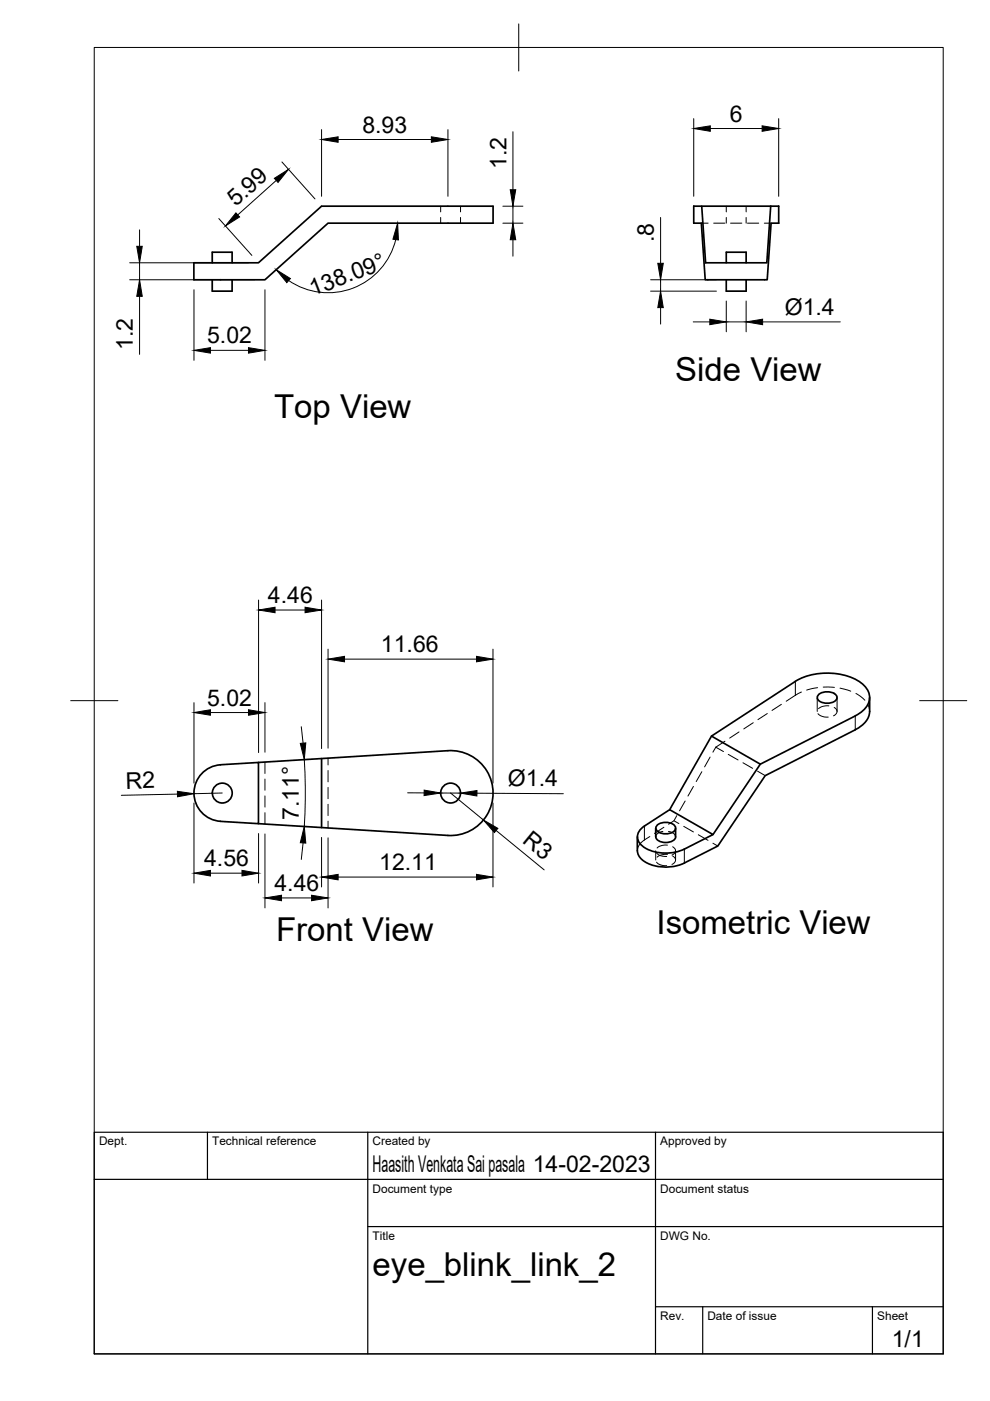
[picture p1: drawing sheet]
<svg xmlns="http://www.w3.org/2000/svg" width="210mm" height="297mm" viewBox="0 0 210 297" stroke-linecap="round" stroke-linejoin="round" font-family="sans-serif">
<!-- layer: Visible -->
<g fill="none" stroke="#000" stroke-width=".36">
<path d="M41.1 55.7h13.7l13.4-12h36.3v3.6h-34.9l-13.4 12h-15.1zM45 59.3v2.4h4.2v-2.4M45 55.7v-2.2h4.2v2.2M147.1 43.7v3.6h1.6l.8 12h13.2l.8-12h1.6v-3.6h-16.3M147.1 43.7h.1M147.1 43.7h1.7l.8 12h13l.8-12M154 59.3v2.4h4.2v-2.4M154 55.7v-2.2h4.2v2.2M150.9 156.1l10.3 5.9M168.6 144.5a13.6 13.6 0 0 1 14.2 .4 3.5 3.5 0 0 1 .1 5.8l-1.6 1.1M168.6 144.5l-17.7 11.6-8.9 15.6M173.5 147.3a2.77 2.77 0 0 1 4 .4 1.72 1.72 0 0 1-2.1 1.4 1.72 1.72 0 0 1-2.1-1.4z"/>
<path d="M181.3 151.8l-20.1 10.2M184.4 147.9v2.9a4.8 4.8 0 0 1-3.1 3.9l-19.1 9.8-10 14.9-7.1 3.6M42.8 164a6 6 0 0 1 4-1.8l8-.5v12.9l-8-.5a6 6 0 0 1-5.3-3.7 6 6 0 0 1 1.3-6.4zM54.8 161.7l40.2-2.5a9 9 0 0 1 9.5 8.9 9 9 0 0 1-9.5 9l-40.2-2.5M68.2 160.8v14.7M135.1 177.4v3M139 175.6v1.8a1.86 1.86 0 0 0 2.1 1.2 1.86 1.86 0 0 0 2.2-1.2M139.3 175a2.77 2.77 0 0 1 3.9 .4 1.72 1.72 0 0 1-2.1 1.4 1.72 1.72 0 0 1-2-1.4zM143.2 175.6v1.8M161.2 162l-10 14.9M135.1 180.4a3.5 3.5 0 0 0 2.7 2.9 9.7 9.7 0 0 0 7.3-.3M145.1 180a9.1 9.1 0 0 1-8.9-.6 2.44 2.44 0 0 1 .5-4.3l5.3-3.4 9.2 5.2-6.1 3.1"/>
<circle cx="47.1" cy="168.1" r="2.11"/>
<circle cx="95.5" cy="168.1" r="2.11"/>
</g>
<!-- layer: Hidden -->
<g fill="none" stroke="#000" stroke-width=".21">
<path d="M93.4 43.7v1.2M93.4 46.1v1.2M97.6 43.7v1.2M97.6 46.1v1.2M148.7 47.3h1.4M151.3 47.3h2.4M154 43.7v1.2M154 46.1v1.2M154.9 47.3h2.4M158.2 43.7v1.2M158.2 46.1v1.2M158.5 47.3h2.4"/>
<path d="M162.1 47.3h1.4M151.8 158.4l-.6 1.1M151.8 158.4l1.6 .9M153.7 157.1l-1.9 1.3M154.4 159.9l2.1 1.2M156.7 155.2l-2 1.3M159.7 153.2l-2 1.3M162.7 151.3l-2 1.3M165.7 149.3l-2 1.3M169.9 146.7l-3.2 2M173.3 147.9v2.9M173.4 145.8l-2.4 .5"/>
<path d="M173.4 151.3a2.64 2.64 0 0 0 2.2 .7M174.5 145.7h2.4M175.7 149.7l-1.4 .1-.8 .4M176.9 150a.92 .92 0 0 1 .6 .9 .92 .92 0 0 1-.8 .9M177.5 147.9v2.9M178.1 145.9l2.3 .6M181.5 147l1.9 1.5M184 149.4l.4 1.4M56.2 161.6v2.4M56.2 165.2v2.3M56.2 168.7v2.4M56.2 172.3v2.4"/>
<path d="M69.6 160.7v1.5M69.6 163.4v2.4M69.6 166.9v2.4M69.6 170.5v2.4M69.6 174.1v1.4M137.8 177.4l-1.9 1.3-.6 1-.2 .7M140.5 176.3l-1.2 .5-.3 .6M140.8 175.4l-2 1.3M141.5 179.2h-1.1l-1.1 .6M141.7 176.3l1.2 .5 .3 .6M142.6 179.5a.92 .92 0 0 1 .6 1 .92 .92 0 0 1-.7 .8M142.9 174l1 .6"/>
<path d="M143.5 172.9l-.6 1.1-1.1 .8M145 175.2l2 1.2M145.3 169.8l-1.2 2.1M147 166.7l-1.1 2.1M148.1 177l2 1.2M148.8 163.6l-1.2 2.1M150.6 160.5l-1.2 2.1M151.2 178.8l1 .6M157.5 161.7l2.1 1.2M160.6 163.5l1.6 1M139 180.4v1.9M139.2 180.9a2.47 2.47 0 0 0 2.2 .7"/>
<path d="M139.2 182.8a2.56 2.56 0 0 0 2.2 .7M141.5 181.2l-1.5 .1-.7 .4M142.6 181.5a.92 .92 0 0 1 .6 .9 .92 .92 0 0 1-.7 .9M143.2 180.4v1.9"/>
</g>
<!-- layer: Visible Narrow -->
<path d="M181.3 151.8v2.9M145.1 180v3" fill="none" stroke="#000" stroke-width=".21"/>
<!-- layer: Hidden Narrow -->
<path d="M168.6 144.5v2.9M136.6 175.1v3" fill="none" stroke="#000" stroke-width=".21"/>
<!-- layer: BORDER -->
<path d="M20 10.1h180v276.9h-180zM110 5.1v10M15 148.6h10M195 148.6h10" fill="none" stroke="#000" stroke-width=".21"/>
<!-- layer: TITLEBLOCK -->
<path d="M20 240.1h180v46.9h-180zM20 250h180M44 240.1v9.9M78 240.1v46.9M139 240.1v46.9M78 260.1h122M139 277.1h61M149 277.1v9.9M185 277.1v9.9" fill="none" stroke="#000" stroke-width=".25"/>
<!-- layer: FD_Dimensions -->
<g fill="none" stroke="#000" stroke-width=".21">
<path d="M58.6 38.3l-8.2 7.3M59.8 34.3l7 7.9M68.2 27.5v14.1M71.7 29.6h19.8M95 27.5v14.1M108.8 27.9v12.3M147.1 25.2v16.4M150.6 27.2h11M165.1 25.2v16.4M27.5 55.7h25.2M27.5 59.3h26.6M29.6 48.7v3.5"/>
<path d="M29.6 55.7v3.6M46.4 46.3l7 7.9M83.9 50.8a14.8 14.8 0 0 1-22.7 8.7M106.6 47.3h4.3M106.6 43.7h4.3M108.8 43.7v3.6M108.8 50.8v3.5M137.9 59.3h14M140.1 46.1v9.7M140.1 59.3v2.4M29.6 62.8v12.3M41.1 61.4v15"/>
<path d="M44.6 74.3h8.1M56.2 61.4v15M137.9 61.7h14M140.1 65.2v3.5M147 68.2h3.5M154 63.8v6.5M154 68.2h4.2M158.2 63.8v6.5M161.7 68.2h16.5M54.8 127.2v32.4M58.3 129.3h6.4M68.2 127.2v31.5"/>
<path d="M69.6 137.6v21M73 139.7h28M104.5 137.6v28.4M41.1 149v17M44.6 151.1h8.1M56.2 149v10.5M63.9 154.1l.4 3.5M37.6 168.4l-11.9 .2M41.1 170.3v16.9M47.1 168.1l-6 .2M54.8 176.7v10.5M56.2 176.8v15.7"/>
<path d="M64.3 178.7l-.4 3.5M64.5 161l.2 5.7-.2 8.5M68.2 177.6v10.5M69.6 177.6v14.9M86.4 168.1h3.5M93.4 168.1l4.2 .1M95.5 168.1l7 5.7M101.1 168.2l18.3 .1M104.5 170.3v17.8M105.2 176.1l10.2 8.3M44.6 185.1h6.7M59.7 190.4h6.4"/>
<path d="M71.7 186h29.3"/>
</g>
<g fill="#000" stroke="#000" stroke-width=".21">
<path d="M58.2 37.8l3-1.9-2.3 2.8zM68.2 29.6l3.5-.6v1.2zM91.5 29l3.5 .6-3.5 .6zM147.1 27.2l3.5-.5v1.1zM161.6 26.7l3.5 .5-3.5 .6zM29 52.2h1.2l-.6 3.5zM50 45.1l.8 .9-3 1.9zM58.6 57.2l3 1.9-.8 .8zM84.3 47.3l.2 3.6-1.2-.2zM108.8 47.3l.5 3.5h-1.1zM108.2 40.2h1.1l-.5 3.5zM139.5 55.8h1.1l-.5 3.5z"/>
<path d="M29.6 59.3l.6 3.5h-1.2zM41.1 74.3l3.5-.6v1.2zM52.7 73.7l3.5 .6-3.5 .6zM140.1 61.7l.5 3.5h-1.1zM150.5 67.7l3.5 .5-3.5 .6zM158.2 68.2l3.5-.5v1.1zM54.8 129.3l3.5-.6v1.2zM64.7 128.7l3.5 .6-3.5 .6zM69.6 139.7l3.4-.5v1.1zM101 139.2l3.5 .5-3.5 .6zM41.1 151.1l3.5-.6v1.1zM52.7 150.5l3.5 .6-3.5 .5z"/>
<path d="M63.7 157.6l1.1-.1-.3 3.5zM37.6 167.8l3.5 .5-3.5 .6zM64.5 175.2l.3 3.6-1.1-.1zM89.9 167.5l3.5 .6-3.5 .6zM97.6 168.2l3.5-.6v1.2zM102.5 173.8l3.1 1.8-.8 .9zM41.1 185.1l3.5-.6v1.2zM51.3 184.5l3.5 .6-3.5 .6zM56.2 190.4l3.5-.6v1.2zM66.1 189.8l3.5 .6-3.5 .6zM68.2 186l3.5-.6v1.1zM101 185.4l3.5 .6-3.5 .5z"/>
</g>
<g font-size="7">
<text x="143.2" y="80.7">Side View</text>
<text x="58.1" y="88.5">Top View</text>
<text x="58.5" y="199.6">Front View</text>
<text x="139.2" y="198">Isometric View</text>
<text x="79" y="270.6">eye_blink_link_2</text>
</g>
<g font-size="4.9">
<text x="76.8" y="28.1">8.93</text>
<text x="154.7" y="25.8">6</text>
<text x="107.4" y="35.9" transform="rotate(-90 107.4 35.9)">1.2</text>
<text x="50" y="44" transform="rotate(-42 50 44)">5.99</text>
<text x="138.6" y="51.4" transform="rotate(-90 138.6 51.4)">.8</text>
<text x="66.3" y="62.8" transform="rotate(-21 66.3 62.8)">138.09°</text>
<text x="166.4" y="66.7">Ø1.4</text>
<text x="28.2" y="74.3" transform="rotate(-90 28.2 74.3)">1.2</text>
<text x="43.9" y="72.8">5.02</text>
<text x="56.8" y="127.9">4.46</text>
<text x="80.8" y="138.3">11.66</text>
<text x="43.9" y="149.6">5.02</text>
<text x="26.7" y="167.2" transform="rotate(-1 26.7 167.2)">R2</text>
<text x="107.7" y="166.7">Ø1.4</text>
<text x="63.4" y="173.8" transform="rotate(-90 63.4 173.8)">7.11°</text>
<text x="110.6" y="178.6" transform="rotate(39 110.6 178.6)">R3</text>
<text x="43.3" y="183.7">4.56</text>
<text x="80.4" y="184.6">12.11</text>
<text x="58.2" y="188.9">4.46</text>
<text x="79" y="248.5">Haasith Venkata Sai pasala 14-02-2023</text>
<text x="189.1" y="285.7">1/1</text>
</g>
<g font-size="2.5">
<text x="21" y="242.9">Dept.</text>
<text x="45" y="242.9">Technical reference</text>
<text x="79" y="242.9">Created by</text>
<text x="140" y="242.9">Approved by</text>
<text x="79" y="252.8">Document type</text>
<text x="140" y="252.8">Document status</text>
<text x="79" y="262.9">Title</text>
<text x="140" y="262.9">DWG No.</text>
<text x="140" y="279.9">Rev.</text>
<text x="150" y="279.9">Date of issue</text>
<text x="186" y="279.9">Sheet</text>
</g>
</svg>
